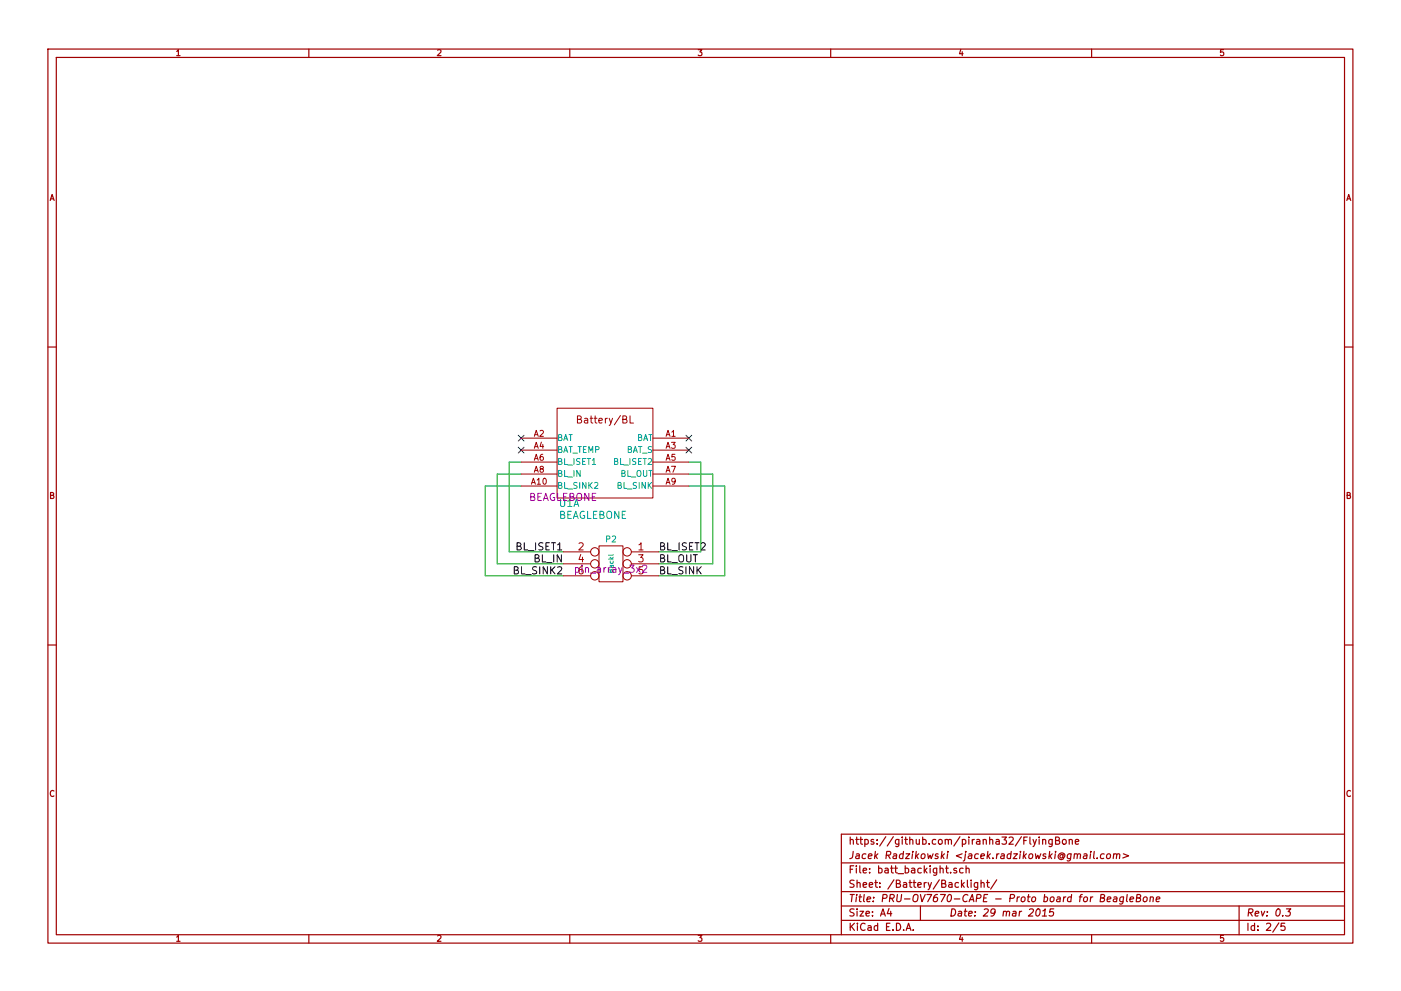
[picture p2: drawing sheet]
<svg xmlns="http://www.w3.org/2000/svg" width="297mm" height="210mm" viewBox="0 0 297 210" stroke-linecap="round" stroke-linejoin="round" font-family="sans-serif">
<g fill="none" stroke="#a00000" stroke-width=".25">
<path d="M10.2 10.4h276.6v189.7h-276.6zM11.9 12.2h273.2v186.1h-273.2zM65.5 10.4v1.8M120.8 10.4v1.8M176.1 10.4v1.8M231.4 10.4v1.8M10.2 73.6h1.7M285.1 73.6h1.7M10.2 136.8h1.7M285.1 136.8h1.7M218.4 177.6v1.3l.2 .2M219 178.1l.4 1"/>
<path d="M219.7 178.1l-.5 1.4-.2 .1M220.3 177.6v.1M220.3 178.1v1M221.1 178.3v-.1a.36 .36 0 0 1 .6 .1v.8M221.1 178.1v1M223.1 178.1v1.2l-.3 .3-.4-.1M223.1 178.2l-.4-.1-.3 .3v.6l.3 .1 .4-.1M223.8 178.3h.7l.1-.3-.1-.3-.7-.1v1.5h.6l.2-.1 .1-.4-.4-.3M225.3 178.3l.3-.2 .4 .2v.7l-.2 .1-.5-.1zM226.7 178.3l.1-.1a.36 .36 0 0 1 .6 .1v.8M226.7 178.1v1M228 178.6l.7-.1v-.3l-.5-.1-.2 .2 .1 .7h.6"/>
<path d="M285.1 177h-106.7v21.3M65.5 198.3v1.8M120.8 198.3v1.8M176.1 198.3v1.8M178.4 183.1h106.7M178.4 189.2h106.7M178.4 195.3h106.7M178.4 192.2h106.7M188.5 192.8l-.4 1h1M188.8 193.3v1.1M192.1 197.4l.5-1.5 .5 1.5M192.3 197h.7"/>
<path d="M193.6 197.3v.1M195.1 192.2v3.1M202.8 184.3l-.4-.1-.2 .2 .1 .2 .5 .2v.3h-.6M204.2 184.3l-.4-.1-.3 .3v.6l.3 .1 .4-.1M204.8 184.3h.1a.36 .36 0 0 1 .6 .1v.8M204.8 183.7v1.5M205.1 186.7v1.4l.2 .2M205.9 186.7v.2M205.9 187.2v1.1M207.3 187.2v1.3l-.3 .3-.4-.1M207.3 187.3l-.4-.1-.3 .3v.6l.3 .2 .4-.1M208 187.4l.1-.1a.36 .36 0 0 1 .6 .2v.8"/>
<path d="M208 186.7v1.6M209.2 187.2h.6M209.4 186.7v1.4l.4 .2M211.3 186.7l-1.3 1.9M219.9 193l.2-.2a.78 .78 0 0 1 .5 .7 .78 .78 0 0 1-.3 .7l-.4 .2-.3-.3v-.7zM221 194.4h.9M221.1 193.3l.5-.5-.2 1.6M223.4 192.8h-.7l-.2 .8 .3-.2 .5 .1 .1 .2-.2 .5-.2 .2-.6-.2M229.8 181.2h.6v1M230.5 181.5l-.7 .2-.1 .3 .2 .2 .5-.1M231.2 181.1l-.1 1.1M231.3 180.6v.2"/>
<path d="M231.4 198.3v1.8M232 180.6l-.1 1.4 .2 .2M232.6 182v.2M233.3 190.5l.7-.1 .2-.5-.8-.1-.2 1.5 .9-.1 .1-.4-.3-.3M234.1 181.2l-.4-.1-.4 .4v.5l.3 .2 .4-.1M234.7 190.8l.8-.1v-.3h-.6l-.2 .7 .2 .2 .5-.1M234.7 181.3l.3-.2 .4 .2-.1 .7-.2 .2-.5-.2zM236.1 181.3l.3-.2 .3 .1v1M236.1 181.1l-.1 1.1M236.2 190.4h.6l-.1 .9M236.8 181.4l.2-.3 .4 .1-.1 1M236.8 190.7l-.7 .1-.1 .3 .2 .2 .5-.1"/>
<path d="M238.2 181.1l1.1 .5-1.3 .4M238.2 190.4l-.4-.1-.4 .3v.6l.3 .1 .4-.1M238.2 190.3l-.1 1.2-.4 .3-.3-.1M239 189.8l-.2 1.3 .2 .2M239.6 190.8l.7-.1v-.3h-.6l-.2 .7 .3 .2 .4-.1M241 190.5l.7-.1 .1-.5-.7-.1-.2 1.5 .8-.1 .1-.4-.3-.3M242.5 190.4l.3-.1 .4 .1v.6l-.4 .3-.4-.1zM243.9 190.4l.2-.1 .4 .1-.1 .9M243.9 190.3l-.1 1M245.1 190.8l.8-.1-.1-.3h-.5l-.2 .7 .2 .2 .4-.1M262.7 192.2v6.1M271.1 195.8l-1.3 2"/>
<path d="M272.4 195.9h-.7l-.1 .7 .2-.1h.5l.2 .3-.1 .5-.2 .1-.6-.1M272.7 192.8h1l-.6 .6 .4 .1 .1 .2-.1 .4-.3 .3-.6-.2"/>
</g>
<path d="M109.9 92.3l1.2 1.3M109.9 94.9l1.2 1.2M111.1 92.3l-1.2 1.3M111.1 94.9l-1.2 1.2M145.4 94.9l1.3 1.2M145.4 92.3l1.3 1.3M146.7 94.9l-1.3 1.2M146.7 92.3l-1.3 1.3" fill="none" stroke="#0000c0" stroke-width=".21"/>
<path d="M110.5 98h-2.6v19.1h11.5M146 98h2.6v19.1h-8.9M110.5 103.1h-7.6v19.1h16.5M110.5 100.6h-5.1v19h14M146 103.1h7.7v19.1h-14M146 100.6h5.1v19h-11.4" fill="none" stroke="#00a000" stroke-width=".21"/>
<g fill="none" stroke="#a00000" stroke-width=".21">
<path d="M110.5 93h7.6M110.5 95.5h7.6M110.5 98h7.6M118.1 86.6h20.3v19.1h-20.3zM133.6 88.2v1.6h.7M138.4 93h7.6M138.4 95.5h7.6M138.4 98h7.6M110.5 100.6h7.6M110.5 103.1h7.6M119.4 117.1h5.8M119.4 119.6h5.8"/>
<path d="M127 115.8h5.1v7.6h-5.1zM133.9 117.1h5.8M133.9 119.6h5.8M138.4 100.6h7.6M138.4 103.1h7.6M119.4 122.2h5.8M133.9 122.2h5.8"/>
<circle cx="126.1" cy="117.1" r=".89"/>
<circle cx="126.1" cy="119.6" r=".89"/>
<circle cx="133" cy="117.1" r=".89"/>
<circle cx="133" cy="119.6" r=".89"/>
<circle cx="126.1" cy="122.2" r=".89"/>
<circle cx="133" cy="122.2" r=".89"/>
</g>
<g font-size="2.1" fill="#a00000">
<text x="122.9" y="89.9">Battery/BL</text>
<text x="122.6" y="116.8">2</text>
<text x="122.6" y="119.4">4</text>
<text x="135.3" y="116.8">1</text>
<text x="135.3" y="119.4">3</text>
<text x="179.9" y="179.3">https://github.com/piranha32/FlyingBone</text>
<text x="179.9" y="185.4">File: batt_backight.sch</text>
<text x="179.9" y="182.3">Jacek Radzikowski &lt;jacek.radzikowski@gmail.com&gt;</text>
<text x="179.9" y="191.5">Title: PRU-OV7670-CAPE - Proto board for BeagleBone</text>
<text x="179.9" y="188.4">Sheet: /Battery/Backlight/</text>
<text x="179.9" y="197.6">KiCad E.D.A.</text>
<text x="179.9" y="194.5">Size: A4</text>
<text x="201.2" y="194.5">Date: 29 mar 2015</text>
<text x="264.2" y="194.5">Rev: 0.3</text>
<text x="264.2" y="197.6">Id: 2/5</text>
</g>
<g font-size="2.1" fill="#a000a0">
<text x="111.9" y="106.3">BEAGLEBONE</text>
<text x="118.5" y="107.6">U1A</text>
<text x="122.4" y="121.6">pin_array_3x25</text>
<text x="122.6" y="121.9">6</text>
</g>
<text font-size="2.1" fill="#00a0a0" x="118.2" y="110.2">BEAGLEBONE</text>
<g font-size="2.1">
<text x="109.5" y="116.8">BL_ISET1</text>
<text x="113.3" y="119.4">BL_IN</text>
<text x="139.7" y="116.8">BL_ISET2</text>
<text x="139.7" y="119.4">BL_OUT</text>
<text x="109.1" y="121.9">BL_SINK2</text>
<text x="139.7" y="121.9">BL_SINK</text>
</g>
<g font-size="1.8" fill="#a00000">
<text x="37.3" y="11.9">1</text>
<text x="92.7" y="11.9">2</text>
<text x="148" y="11.9">3</text>
<text x="203.3" y="11.9">4</text>
<text x="258.6" y="11.9">5</text>
<text x="10.4" y="42.7">A</text>
<text x="285.3" y="42.7">A</text>
<text x="113.2" y="92.7">A2</text>
<text x="113.2" y="95.2">A4</text>
<text x="141.1" y="92.7">A1</text>
<text x="141.1" y="95.2">A3</text>
<text x="113.2" y="97.8">A6</text>
<text x="113.2" y="100.3">A8</text>
<text x="141.1" y="97.8">A5</text>
<text x="141.1" y="100.3">A7</text>
<text x="10.4" y="105.9">B</text>
<text x="112.7" y="102.9">A10</text>
<text x="141.1" y="102.9">A9</text>
<text x="285.3" y="105.9">B</text>
<text x="10.4" y="169.1">C</text>
<text x="285.3" y="169.1">C</text>
<text x="37.3" y="199.8">1</text>
<text x="92.7" y="199.8">2</text>
<text x="148" y="199.8">3</text>
<text x="203.3" y="199.8">4</text>
<text x="258.6" y="199.8">5</text>
</g>
<g font-size="1.8" fill="#00a0a0">
<text x="118.1" y="93.6">BAT</text>
<text x="134.8" y="93.6">BAT</text>
<text x="118.1" y="96.1">BAT_TEMP</text>
<text x="118.1" y="98.7">BL_ISET1</text>
<text x="118.1" y="101.2">BL_IN</text>
<text x="130.1" y="98.7">BL_ISET2</text>
<text x="131.3" y="101.2">BL_OUT</text>
<text x="132.6" y="96.1">BAT_S</text>
<text x="118.1" y="103.8">BL_SINK2</text>
<text x="130.8" y="103.8">BL_SINK</text>
<text x="128.5" y="115.1">P2</text>
</g>
<text font-size="1.4" fill="#a000a0" x="130.1" y="121.5" transform="rotate(-90 130.1 121.5)">Backl</text>
</svg>
